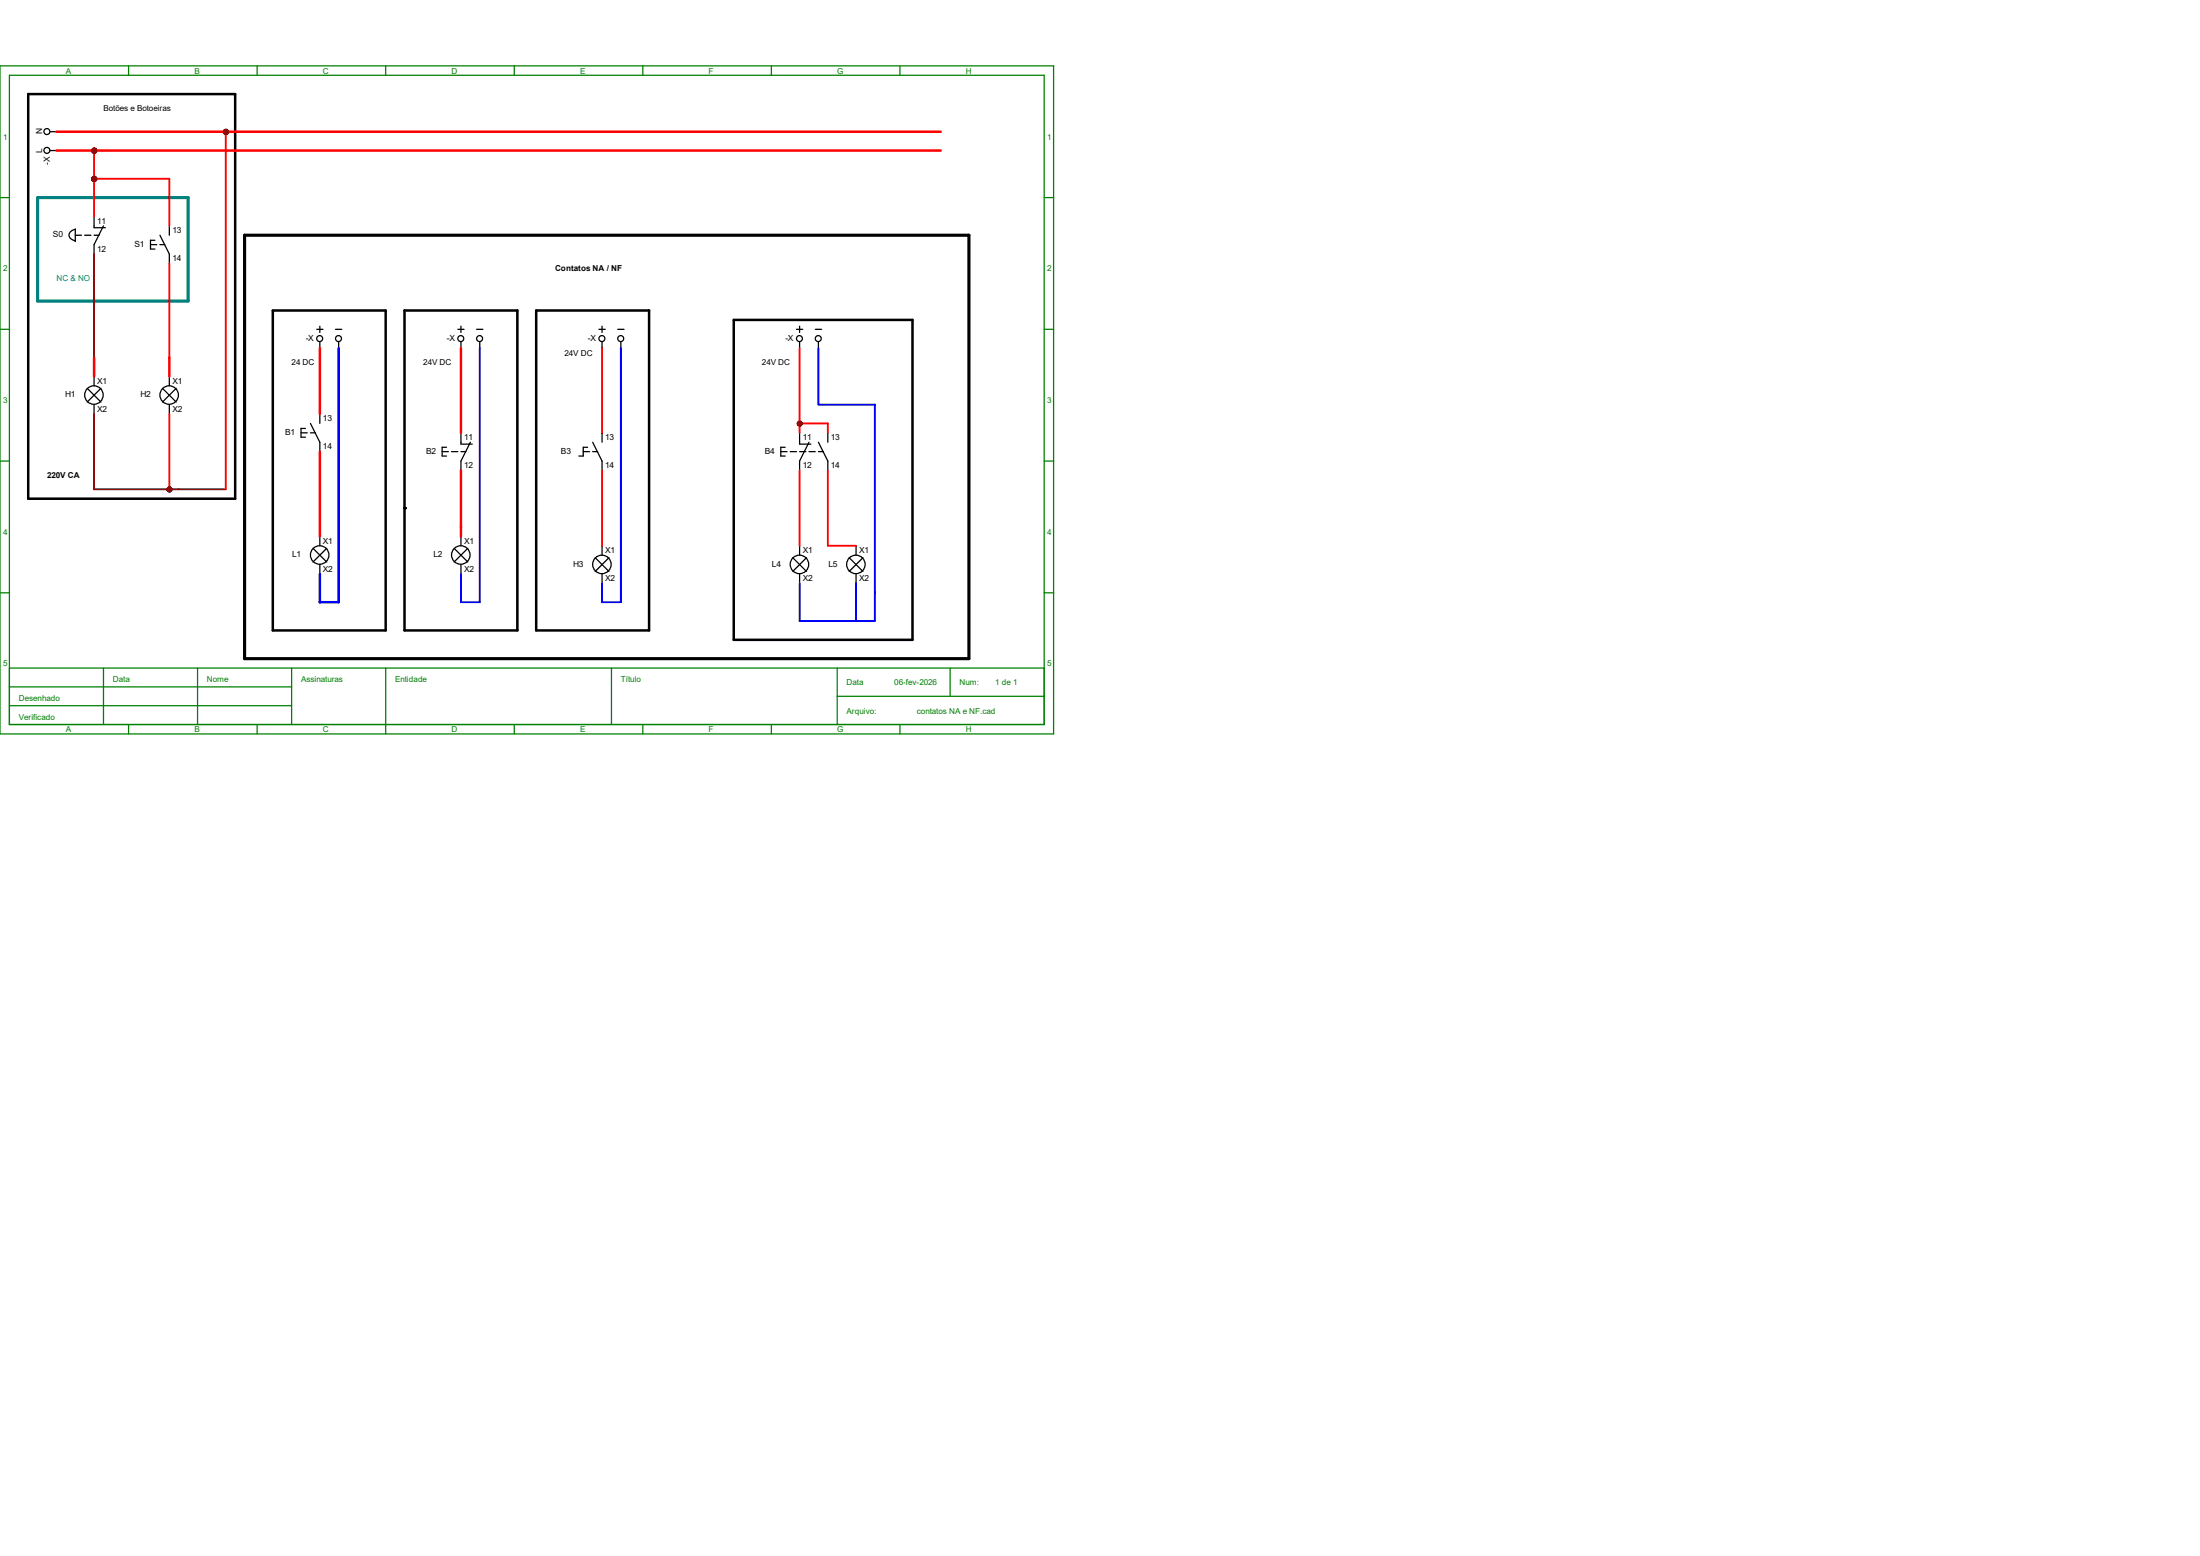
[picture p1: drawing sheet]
<svg xmlns="http://www.w3.org/2000/svg" width="297mm" height="210mm" viewBox="0 0 297 210" stroke-linecap="round" stroke-linejoin="round" font-family="sans-serif">
<g fill="none" stroke="#008000" stroke-width=".17">
<path d="M0 8.9h142.2v90.2h-142.2zM1.3 10.2h139.7v87.6h-139.7zM17.4 8.9v1.3M34.7 8.9v1.3M52.1 8.9v1.3M69.4 8.9v1.3M86.8 8.9v1.3M104.1 8.9v1.3M121.5 8.9v1.3M0 26.7h1.3M141 26.7h1.2M0 44.4h1.3"/>
<path d="M141 44.4h1.2M0 62.2h1.3M141 62.2h1.2M0 80h1.3M1.3 90.2h139.7M1.3 92.7h38.1M1.3 95.2h38.1M14 90.2v7.6M17.4 97.8v1.3M26.7 90.2v7.6M34.7 97.8v1.3M39.4 90.2v7.6"/>
<path d="M52.1 90.2v8.9M69.4 97.8v1.3M82.5 90.2v7.6M86.8 97.8v1.3M104.1 97.8v1.3M113 94h28M113 90.2v7.6M121.5 97.8v1.3M128.3 90.2v3.8M141 80h1.2"/>
</g>
<g fill="none" stroke="#000" stroke-width=".17">
<path d="M6.8 17.8h.8M6.8 20.3h.8"/>
<circle cx="6.3" cy="17.8" r=".4"/>
<circle cx="6.3" cy="20.3" r=".4"/>
</g>
<circle cx="22.9" cy="66.1" r=".28" fill="#f00" stroke="#800000" stroke-width=".17"/>
<path d="M5.1 26.7h20.3v13.9h-20.3z" fill="none" stroke="#008080" stroke-width=".42"/>
<g fill="none" stroke="#000" stroke-width=".17">
<path d="M10.2 31.7h.8M10.2 30.9v1.7M10.2 30.9a.85 .85 0 0 0-.8 1.1l.4 .4 .4 .1M11.4 31.7h.9M12.7 29.2v1.5h1.5M12.7 31.7h.7M14 30.5l-1.3 2.5v1.3M20.3 33h.9M20.9 32.4h-.6v1.2h.6M21.6 31.7l1.3 2.6v1.3M21.6 33h.7M22.9 30.5v1.2"/>
<path d="M11.8 52.4l1.8 1.9M12.7 50.8v1.3M12.7 54.6v1.3M13.6 52.4l-1.8 1.9M21.9 52.4l1.9 1.9M22.9 50.8v1.3M22.9 54.6v1.3M23.8 52.4l-1.9 1.9M40.6 58.4h.9M41.2 57.8h-.6v1.2h.6M41.9 57.1l1.3 2.6v1.3M41.9 58.4h.7"/>
<path d="M42.8 44.4h.8M43.2 44v.9M43.2 46.1v.9M43.2 55.9v1.2M45.3 44.4h.8M45.7 46.1v.9M61.8 44.4h.9M62.2 44v.9M62.2 46.1v.9M62.2 58.4v1.5h1.6M63.5 59.7l-1.3 2.5v1.3M64.3 44.4h.9"/>
<path d="M64.8 46.1v.9M42.2 74l1.9 1.9M43.2 72.4v1.3M43.2 76.2v1.3M44.1 74l-1.9 1.9M59.7 61h.8M60.3 60.4h-.6v1.2h.6M61 61h.8M61.3 74l1.9 1.9M62.2 72.4v1.3M62.2 76.2v1.3M62.2 61h.7"/>
<path d="M63.2 74l-1.9 1.9"/>
<circle cx="12.7" cy="53.3" r="1.25"/>
<circle cx="22.8" cy="53.3" r="1.25"/>
<circle cx="43.2" cy="45.7" r=".4"/>
<circle cx="45.7" cy="45.7" r=".4"/>
<circle cx="62.2" cy="45.7" r=".4"/>
<circle cx="64.7" cy="45.7" r=".4"/>
<circle cx="43.2" cy="74.9" r="1.25"/>
<circle cx="62.2" cy="74.9" r="1.25"/>
</g>
<circle cx="54.6" cy="68.6" r=".17" fill="#000"/>
<path d="M36.8 41.9h15.3v43.2h-15.3zM54.6 41.9h15.2v43.2h-15.2z" fill="none" stroke="#000" stroke-width=".34"/>
<g fill="#f00" stroke="#800000" stroke-width=".34">
<circle cx="12.7" cy="20.3" r=".28"/>
<circle cx="12.7" cy="24.2" r=".28"/>
<circle cx="30.5" cy="17.8" r=".28"/>
</g>
<path d="M3.8 12.7h27.9v54.6h-27.9z" fill="none" stroke="#000" stroke-width=".34"/>
<g fill="none" stroke="#000" stroke-width=".17">
<path d="M80.9 44.4h.8M81.3 44v.9M81.3 46.1v.9M83.4 44.4h.8M83.8 46.1v.9M107.5 44.4h.9M107.9 44v.9M107.9 46.1v.9M107.9 58.4v1.5h1.6M109.2 59.7l-1.3 2.5v1.3M110.1 44.4h.8M110.5 46.1v.9"/>
<path d="M110.5 59.7l1.3 2.5v1.3M111.8 58.4v1.3M105.4 61h.9M106 60.4h-.6v1.2h.6M106.7 61h.8M107 75.3l1.9 1.8M107.9 73.7v1.2M107.9 77.5v1.2M107.9 61h.9M108.9 75.3l-1.9 1.8M109.2 61h.9M110.5 61h.7"/>
<path d="M114.6 75.3l1.9 1.8M115.6 73.7v1.2M115.6 77.5v1.2M116.5 75.3l-1.9 1.8"/>
<circle cx="81.3" cy="45.7" r=".4"/>
<circle cx="83.8" cy="45.7" r=".4"/>
<circle cx="107.9" cy="45.7" r=".4"/>
<circle cx="110.5" cy="45.7" r=".4"/>
<circle cx="107.9" cy="76.2" r="1.25"/>
<circle cx="115.5" cy="76.2" r="1.25"/>
</g>
<circle cx="108" cy="57.2" r=".28" fill="#f00" stroke="#800000" stroke-width=".17"/>
<path d="M72.4 41.9h15.2v43.2h-15.2zM99.1 43.2h24.1v43.2h-24.1z" fill="none" stroke="#000" stroke-width=".34"/>
<g fill="none" stroke="#000" stroke-width=".17">
<path d="M80 59.7l1.3 2.5v1.3M81.3 58.4v1.3M78.7 61h.9M79.3 60.4h-.6v1.2h-.6M80 61h.7M80.3 75.3l1.9 1.8M81.3 73.7v1.2M81.3 77.5v1.2M82.2 75.3l-1.9 1.8"/>
<circle cx="81.3" cy="76.2" r="1.25"/>
</g>
<path d="M33 31.7h97.8v57.2h-97.8z" fill="none" stroke="#000" stroke-width=".42"/>
<g fill="#f00" stroke="#800000" stroke-width=".25">
<circle cx="22.9" cy="66.1" r=".28"/>
<circle cx="12.7" cy="20.3" r=".28"/>
<circle cx="12.7" cy="24.2" r=".28"/>
<circle cx="30.5" cy="17.8" r=".28"/>
<circle cx="108" cy="57.2" r=".28"/>
</g>
<path d="M12.7 34.3v14M12.7 55.9v10.1h17.8" fill="none" stroke="#800000" stroke-width=".25"/>
<path d="M30.5 17.8v48.2M12.7 24.1h10.2v6.4M12.7 20.3v8.9M22.9 35.6v12.7M22.9 55.9v10.1M81.3 47v11.4M107.9 47v11.4M107.9 57.1h3.9v1.3M81.3 63.5v10.2M107.9 63.5v10.2M111.8 63.5v10.2h3.8" fill="none" stroke="#f00" stroke-width=".25"/>
<g fill="#800000" stroke="#800000" stroke-width=".25">
<circle cx="22.9" cy="66.1" r=".28"/>
<circle cx="12.7" cy="20.3" r=".28"/>
<circle cx="12.7" cy="24.2" r=".28"/>
<circle cx="30.5" cy="17.8" r=".28"/>
<circle cx="108" cy="57.2" r=".28"/>
</g>
<path d="M7.6 17.8h119.4M7.6 20.3h119.4M12.7 48.3v2.5M22.9 48.3v2.5M43.2 47v8.9M62.2 47v11.4M43.2 61v11.4M62.2 63.5v8.9" fill="none" stroke="#f00" stroke-width=".34"/>
<path d="M45.7 47v34.3h-2.5v-3.8" fill="none" stroke="#00f" stroke-width=".34"/>
<path d="M64.8 47v34.3h-2.6v-3.8M83.8 47v34.3h-2.5v-2.6M110.5 47v7.6h7.6v29.2h-10.2v-5.1M115.6 78.7v5.1" fill="none" stroke="#00f" stroke-width=".25"/>
<g font-size="1.1" fill="#008000">
<text x="8.9" y="9.9">A</text>
<text x="26.2" y="9.9">B</text>
<text x="43.6" y="9.9">C</text>
<text x="61" y="9.9">D</text>
<text x="78.3" y="9.9">E</text>
<text x="95.7" y="9.9">F</text>
<text x="113" y="9.9">G</text>
<text x="130.4" y="9.9">H</text>
<text x=".4" y="18.8">1</text>
<text x="141.4" y="18.8">1</text>
<text x=".4" y="36.6">2</text>
<text x="141.4" y="36.6">2</text>
<text x=".4" y="54.4">3</text>
<text x="141.4" y="54.4">3</text>
<text x=".4" y="72.2">4</text>
<text x="141.4" y="72.2">4</text>
<text x=".4" y="90">5</text>
<text x="141.4" y="90">5</text>
<text x="2.5" y="94.6">Desenhado</text>
<text x="15.2" y="92.1">Data</text>
<text x="27.9" y="92.1">Nome</text>
<text x="40.6" y="92.1">Assinaturas</text>
<text x="53.3" y="92.1">Entidade</text>
<text x="83.8" y="92.1">Título</text>
<text x="114.3" y="92.5">Data</text>
<text x="120.7" y="92.5">06-fev-2026</text>
<text x="129.5" y="92.5">Num:</text>
<text x="134.4" y="92.5">1 de 1</text>
<text x="2.5" y="97.2">Verificado</text>
<text x="8.9" y="98.8">A</text>
<text x="26.2" y="98.8">B</text>
<text x="43.6" y="98.8">C</text>
<text x="61" y="98.8">D</text>
<text x="78.3" y="98.8">E</text>
<text x="95.7" y="98.8">F</text>
<text x="113" y="98.8">G</text>
<text x="114.3" y="96.3">Arquivo:</text>
<text x="123.8" y="96.3">contatos NA e NF.cad</text>
<text x="130.4" y="98.8">H</text>
</g>
<g font-size="1.1">
<text x="14" y="15">Botões e Botoeiras</text>
<text x="5.7" y="20.7" transform="rotate(-90 5.7 20.7)">L</text>
<text x="5.7" y="18.1" transform="rotate(-90 5.7 18.1)">N</text>
<text x="6.7" y="22.3" transform="rotate(-90 6.7 22.3)">-X</text>
<text x="7.2" y="32">S0</text>
<text x="13.1" y="30.2">11</text>
<text x="13.1" y="34">12</text>
<text x="18.2" y="33.3">S1</text>
<text x="23.3" y="31.5">13</text>
<text x="23.3" y="35.3">14</text>
<text x="74.9" y="36.6">Contatos NA / NF</text>
<text x="41.3" y="46">-X</text>
<text x="60.3" y="46">-X</text>
<text x="79.4" y="46">-X</text>
<text x="106" y="46">-X</text>
<text x="8.8" y="53.6">H1</text>
<text x="13.1" y="51.8">X1</text>
<text x="19" y="53.6">H2</text>
<text x="23.3" y="51.8">X1</text>
<text x="39.4" y="49.3">24 DC</text>
<text x="57.1" y="49.3">24V DC</text>
<text x="76.2" y="48">24V DC</text>
<text x="102.9" y="49.3">24V DC</text>
<text x="13.1" y="55.6">X2</text>
<text x="23.3" y="55.6">X2</text>
<text x="38.5" y="58.7">B1</text>
<text x="43.6" y="56.9">13</text>
<text x="62.7" y="59.4">11</text>
<text x="81.7" y="59.4">13</text>
<text x="108.4" y="59.4">11</text>
<text x="112.2" y="59.4">13</text>
<text x="6.3" y="64.5">220V CA</text>
<text x="43.6" y="60.7">14</text>
<text x="57.5" y="61.3">B2</text>
<text x="62.7" y="63.2">12</text>
<text x="75.7" y="61.3">B3</text>
<text x="81.7" y="63.2">14</text>
<text x="103.2" y="61.3">B4</text>
<text x="108.4" y="63.2">12</text>
<text x="112.2" y="63.2">14</text>
<text x="39.5" y="75.2">L1</text>
<text x="43.6" y="73.4">X1</text>
<text x="43.6" y="77.2">X2</text>
<text x="58.5" y="75.2">L2</text>
<text x="62.7" y="73.4">X1</text>
<text x="62.7" y="77.2">X2</text>
<text x="77.4" y="76.5">H3</text>
<text x="81.7" y="74.6">X1</text>
<text x="104.2" y="76.5">L4</text>
<text x="108.4" y="74.6">X1</text>
<text x="111.8" y="76.5">L5</text>
<text x="116" y="74.6">X1</text>
<text x="81.7" y="78.4">X2</text>
<text x="108.4" y="78.4">X2</text>
<text x="116" y="78.4">X2</text>
</g>
<text font-size="1.1" fill="#008080" x="7.6" y="37.9">NC &amp; NO</text>
</svg>
